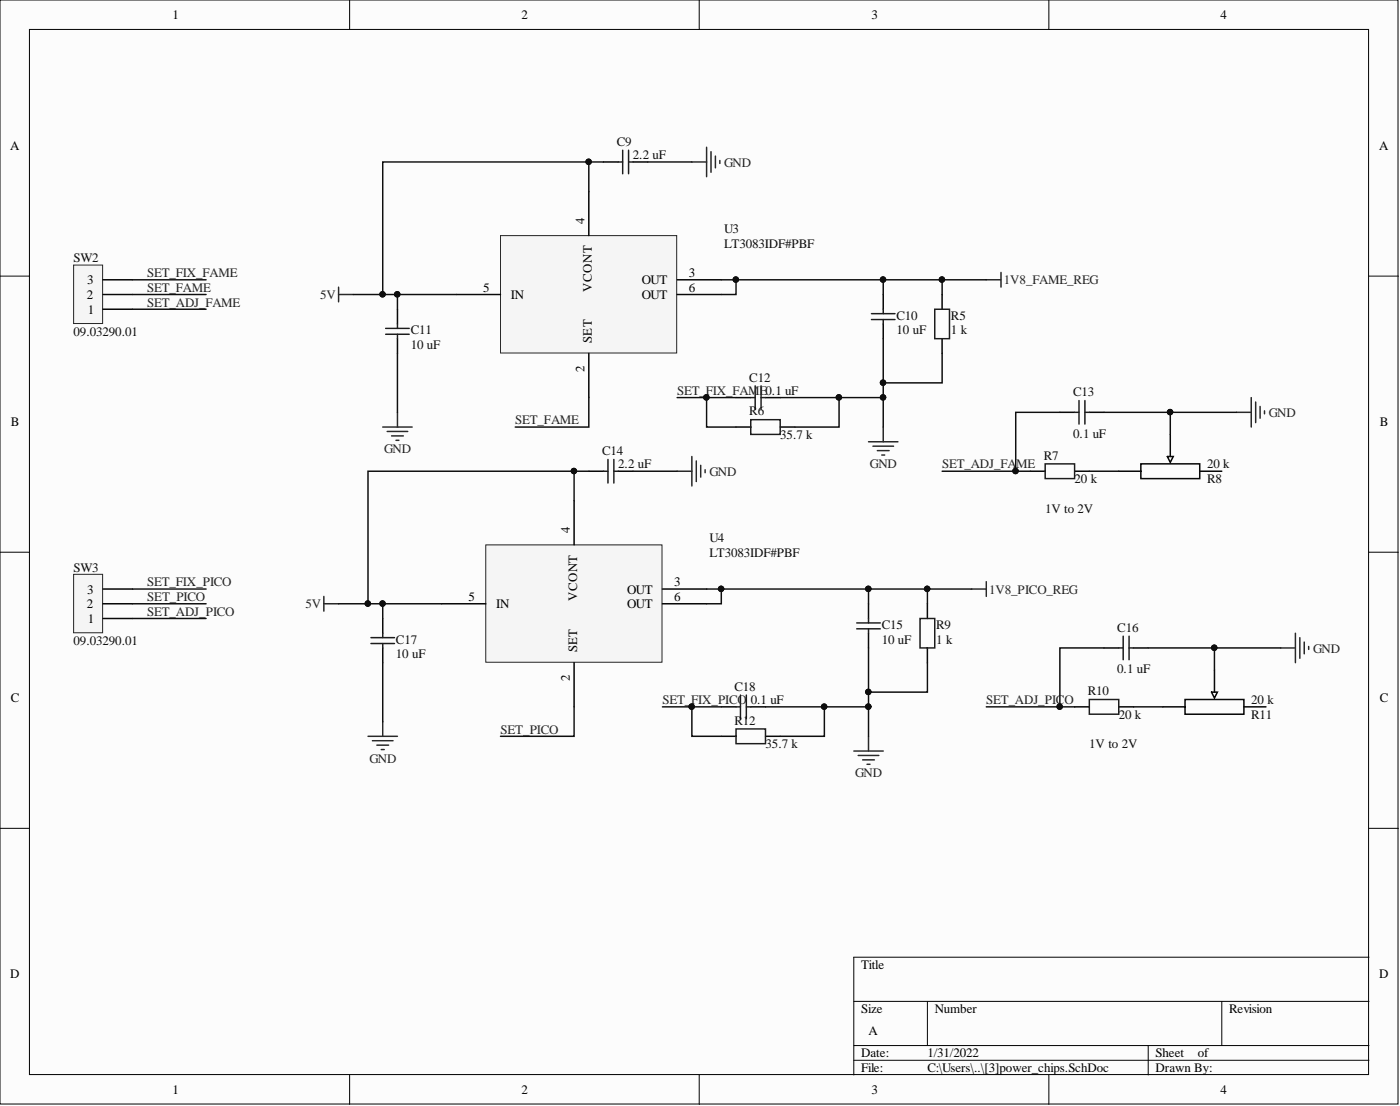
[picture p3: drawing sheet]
<svg xmlns="http://www.w3.org/2000/svg" width="241mm" height="190mm" viewBox="0 0 241 190" stroke-linecap="round" stroke-linejoin="round" font-family="sans-serif">
<g fill="#fcfcfc" stroke="#000" stroke-width=".17">
<path d="M0 0h241v190.2h-241z"/>
<path d="M5.1 5.1h230.8v180h-230.8z"/>
</g>
<g fill="none" stroke="#000" stroke-width=".17">
<path d="M60.3 0v5.1M120.5 0v5.1M180.8 0v5.1M0 47.6h5.1M236 47.6h5M0 95.1h5.1M236 95.1h5M0 142.7h5.1M236 142.7h5M147.2 172.5h88.8M159.8 172.5v7.6M210.6 172.5v7.6"/>
<path d="M236 164.9h-88.8v20.3M60.3 185.2v5M120.5 185.2v5M147.2 180.1h88.8M147.2 182.6h88.8M180.8 185.2v5M197.9 180.1v5.1"/>
</g>
<g fill="none" stroke="#000" stroke-width=".25">
<path d="M104 27.9h2.6M109.1 27.9h2.5M68.5 53.3v2.5M68.5 58.3v2.6M152.2 50.7v2.6M152.2 55.8v2.5M162.4 50.7v2.6M162.4 58.3v2.6M126.9 68.5h2.5M126.9 73.6h2.5M131.9 68.5h2.6M134.5 73.6h2.5"/>
<path d="M182.7 71h2.5M187.8 71h2.5M196.6 79.9h10.2v2.5h-10.2zM201.2 78.6h1l-.5 1zM201.7 74.8v3.8M177.6 81.2h2.5M185.2 81.2h2.6M192.8 81.2h3.8M206.8 81.2h3.8"/>
</g>
<g fill="none" stroke="#1c1c1c" stroke-width=".25">
<path d="M106.6 27.9h.7M107.3 25.9v4M108.3 25.9v4M108.3 27.9h.8M66.5 56.6h4M66.5 57.6h4M68.5 55.8v.8M68.5 57.6v.7M150.2 54h4.1M150.2 55h4.1M152.2 53.3v.7M152.2 55v.8"/>
<path d="M161.1 53.3h2.5v5h-2.5zM129.4 72.3h5.1v2.5h-5.1zM129.4 68.5h.8M130.2 66.5v4M131.2 66.5v4M131.2 68.5h.7M180.1 79.9h5.1v2.5h-5.1zM185.2 71h.8M186 69v4M187 69v4M187 71h.8"/>
</g>
<g fill="none" stroke="#262626" stroke-width=".25">
<path d="M119.2 27.9h2.6M121.8 25.4v5M122.5 26.1v3.6M123.3 26.9v2M124.1 27.6v.6M58.4 49.5v2.5M58.4 50.7h2.5M170 48.2h2.5M172.5 46.9v2.6M66 73.6h5M66.7 74.3h3.6M67.5 75.1h2"/>
<path d="M68.3 75.8h.5M68.5 71v2.6M149.7 76.1h5.1M150.5 76.9h3.5M151.2 77.6h2M152 78.4h.5M152.2 73.6v2.5M213.1 71h2.6M215.7 68.5v5.1M216.4 69.2v3.6M217.2 70v2M217.9 70.8v.5"/>
<path d="M167.5 101.5h2.5M170 100.2v2.5"/>
</g>
<path d="M12.7 45.7h5v10h-5z" fill="#f5f5f5" stroke="#262626" stroke-width=".17"/>
<g fill="none" stroke="#000" stroke-width=".25">
<path d="M17.8 53.3h5M17.8 50.7h5M17.8 48.2h5M101.5 81.2h2.5M106.6 81.2h2.5M66 106.5v2.6M66 111.6v2.5M149.7 104v2.5M149.7 109.1v2.5M159.8 104v2.5M159.8 111.6v2.5M190.3 111.6h2.5"/>
<path d="M195.4 111.6h2.5M208.8 119.2h1l-.5 1zM209.3 115.4v3.8M124.3 121.8h2.6M124.3 126.8h2.6M129.4 121.8h2.5M131.9 126.8h2.6M185.2 121.8h2.6M192.8 121.8h2.6M200.4 121.8h3.8M204.2 120.5h10.2v2.5h-10.2zM214.4 121.8h3.8"/>
</g>
<g fill="none" stroke="#1c1c1c" stroke-width=".25">
<path d="M104.8 79.1v4.1M105.8 79.1v4.1M104 81.2h.8M105.8 81.2h.8M63.9 109.8h4.1M63.9 110.8h4.1M66 109.1v.7M66 110.8v.8M127.6 119.7v4.1M128.6 119.7v4.1M147.7 107.3h4M147.7 108.3h4"/>
<path d="M149.7 106.5v.8M149.7 108.3v.8M158.6 106.5h2.5v5.1h-2.5zM192.8 111.6h.8M193.6 109.6v4M194.6 109.6v4M194.6 111.6h.8M126.9 125.6h5v2.5h-5zM126.9 121.8h.7M128.6 121.8h.8M187.8 120.5h5v2.5h-5z"/>
</g>
<g fill="none" stroke="#262626" stroke-width=".25">
<path d="M55.8 102.7v2.6M55.8 104h2.6M220.7 111.6h2.6M223.3 109.1v5M224 109.8v3.6M224.8 110.6v2M225.6 111.4v.5M63.4 126.8h5.1M64.2 127.6h3.5M65 128.3h2M65.7 129.1h.5M66 124.3v2.5"/>
<path d="M147.2 129.4h5M147.9 130.1h3.6M148.7 130.9h2M149.4 131.6h.5M149.7 126.8v2.6"/>
</g>
<path d="M12.7 98.9h5v10.1h-5z" fill="#f5f5f5" stroke="#262626" stroke-width=".17"/>
<path d="M17.8 106.5h5M17.8 104h5M17.8 101.5h5" fill="none" stroke="#000" stroke-width=".25"/>
<path d="M119.2 78.6v5.1M120 79.4v3.5M116.7 81.2h2.5M120.8 80.2v2M121.5 80.9v.5" fill="none" stroke="#262626" stroke-width=".25"/>
<path d="M86.3 40.6h30.3v20.2h-30.3z" fill="#f5f5f5" stroke="#262626" stroke-width=".17"/>
<path d="M101.5 33v7.6M78.7 50.7h7.6M116.7 48.2h7.6M116.7 50.7h7.6M101.5 60.9v7.6" fill="none" stroke="#000" stroke-width=".25"/>
<path d="M83.7 93.8h30.4v20.3h-30.4z" fill="#f5f5f5" stroke="#262626" stroke-width=".17"/>
<path d="M99 86.2v7.6M76.1 104h7.6M99 114.1v7.7M114.2 101.5h7.6M114.2 104h7.6" fill="none" stroke="#000" stroke-width=".25"/>
<g fill="none" stroke="#0e0e0e" stroke-width=".25">
<path d="M101.5 27.9h-35.5v22.8M104 27.9h-2.5v5.1M111.6 27.9h7.6M22.8 48.2h12.7M22.8 50.7h12.7M22.8 53.3h12.7M60.9 50.7h17.8M68.5 50.7v2.6M124.3 48.2h45.7M126.9 48.2v2.5h-2.6M152.2 58.3v15.3M152.2 48.2v2.5"/>
<path d="M162.4 48.2v2.5M68.5 60.9v10.1M101.5 68.5v5.1h-12.7M116.7 68.5h5.1M126.9 68.5h-5.1v5.1h5.1M134.5 68.5h10.1M152.2 68.5h-7.6v5.1h-7.6M162.4 60.9v5h-10.2M182.7 71h-7.6v10.2M190.3 71h11.4M213.1 71h-11.4v3.8M99 81.2h-35.6v22.8"/>
<path d="M101.5 81.2h-2.5v5M109.1 81.2h7.6M162.4 81.2h15.2M187.8 81.2h5M22.8 101.5h12.7M22.8 104h12.7M22.8 106.5h12.7M58.4 104h17.7M66 104v2.5M66 114.1v10.2M121.8 101.5h45.7M124.3 101.5v2.5h-2.5"/>
<path d="M149.7 111.6v15.2M149.7 101.5v2.5M159.8 114.1v5.1h-10.1M159.8 101.5v2.5M190.3 111.6h-7.6v10.2M197.9 111.6h11.4M220.7 111.6h-11.4v3.8M99 121.8v5h-12.7M114.2 121.8h5M124.3 121.8h-5.1v5h5.1M131.9 121.8h10.2M149.7 121.8h-7.6v5h-7.6"/>
<path d="M170 121.8h15.2M195.4 121.8h5"/>
</g>
<g fill="#0e0e0e" stroke="#0e0e0e" stroke-width=".17">
<circle cx="68.5" cy="50.7" r=".47"/>
<circle cx="65.9" cy="50.7" r=".47"/>
<circle cx="126.8" cy="48.2" r=".47"/>
<circle cx="152.2" cy="48.2" r=".47"/>
<circle cx="162.3" cy="48.2" r=".47"/>
<circle cx="101.5" cy="27.9" r=".47"/>
<circle cx="152.2" cy="65.9" r=".47"/>
<circle cx="152.2" cy="68.4" r=".47"/>
<circle cx="144.6" cy="68.4" r=".47"/>
<circle cx="121.7" cy="68.4" r=".47"/>
<circle cx="201.7" cy="71" r=".47"/>
<circle cx="175" cy="81.1" r=".47"/>
<circle cx="65.9" cy="104" r=".47"/>
<circle cx="63.4" cy="104" r=".47"/>
<circle cx="124.3" cy="101.4" r=".47"/>
<circle cx="149.7" cy="101.4" r=".47"/>
<circle cx="159.8" cy="101.4" r=".47"/>
<circle cx="98.9" cy="81.1" r=".47"/>
<circle cx="149.7" cy="119.2" r=".47"/>
<circle cx="149.7" cy="121.7" r=".47"/>
<circle cx="142" cy="121.7" r=".47"/>
<circle cx="119.2" cy="121.7" r=".47"/>
<circle cx="209.3" cy="111.6" r=".47"/>
<circle cx="182.6" cy="121.7" r=".47"/>
</g>
<g font-size="2.2">
<text x="29.7" y="3.3">1</text>
<text x="89.9" y="3.3">2</text>
<text x="150.2" y="3.3">3</text>
<text x="210.4" y="3.3">4</text>
<text x="1.8" y="25.8">A</text>
<text x="237.7" y="25.8">A</text>
<text x="100.7" y="38.6" transform="rotate(-90 100.7 38.6)">4</text>
<text x="118.7" y="47.7">3</text>
<text x="15" y="51.5">2</text>
<text x="15" y="49">3</text>
<text x="83.3" y="50.3">5</text>
<text x="88" y="51.5">IN</text>
<text x="102" y="50.2" transform="rotate(-90 102 50.2)">VCONT</text>
<text x="110.6" y="49">OUT</text>
<text x="110.6" y="51.5">OUT</text>
<text x="118.7" y="50.3">6</text>
<text x="15.1" y="54.1">1</text>
<text x="102" y="59.1" transform="rotate(-90 102 59.1)">SET</text>
<text x="100.7" y="64" transform="rotate(-90 100.7 64)">2</text>
<text x="1.9" y="73.3">B</text>
<text x="237.8" y="73.3">B</text>
<text x="98.2" y="91.8" transform="rotate(-90 98.2 91.8)">4</text>
<text x="116.2" y="101">3</text>
<text x="15" y="104.8">2</text>
<text x="15" y="102.3">3</text>
<text x="15.1" y="107.3">1</text>
<text x="80.8" y="103.5">5</text>
<text x="85.5" y="104.8">IN</text>
<text x="99.5" y="103.5" transform="rotate(-90 99.5 103.5)">VCONT</text>
<text x="108.1" y="102.3">OUT</text>
<text x="108.1" y="104.8">OUT</text>
<text x="116.2" y="103.5">6</text>
<text x="99.5" y="112.4" transform="rotate(-90 99.5 112.4)">SET</text>
<text x="98.2" y="117.3" transform="rotate(-90 98.2 117.3)">2</text>
<text x="1.9" y="120.9">C</text>
<text x="237.8" y="120.9">C</text>
<text x="148.4" y="166.9">Title</text>
<text x="1.8" y="168.4">D</text>
<text x="237.7" y="168.4">D</text>
<text x="148.4" y="174.5">Size</text>
<text x="149.7" y="178.3">A</text>
<text x="161.1" y="174.5">Number</text>
<text x="211.9" y="174.5">Revision</text>
<text x="148.4" y="182.1">Date:</text>
<text x="148.4" y="184.6">File:</text>
<text x="159.8" y="182.1">1/31/2022</text>
<text x="159.8" y="184.6">C:\Users\..\[3]power_chips.SchDoc</text>
<text x="199.2" y="182.1">Sheet</text>
<text x="199.2" y="184.6">Drawn By:</text>
<text x="206.5" y="182.1">of</text>
<text x="29.7" y="188.5">1</text>
<text x="89.9" y="188.5">2</text>
<text x="150.2" y="188.5">3</text>
<text x="210.4" y="188.5">4</text>
</g>
<g font-size="2.2" fill="#0e0e0e">
<text x="106.3" y="25.1">C9</text>
<text x="109.1" y="27.4">2.2 uF</text>
<text x="124.8" y="40.1">U3</text>
<text x="12.7" y="45.2">SW2</text>
<text x="124.8" y="42.6">LT3083IDF#PBF</text>
<text x="12.7" y="57.9">09.03290.01</text>
<text x="70.8" y="57.6">C11</text>
<text x="154.5" y="57.6">10 uF</text>
<text x="154.5" y="55.1">C10</text>
<text x="163.9" y="57.6">1 k</text>
<text x="163.9" y="55.1">R5</text>
<text x="70.8" y="60.1">10 uF</text>
<text x="129.1" y="65.7">C12</text>
<text x="129.1" y="71.6">R6</text>
<text x="185" y="68.3">C13</text>
<text x="134.5" y="75.6">35.7 k</text>
<text x="185" y="75.4">0.1 uF</text>
<text x="103.8" y="78.4">C14</text>
<text x="106.6" y="80.7">2.2 uF</text>
<text x="179.9" y="79.2">R7</text>
<text x="185.2" y="83.2">20 k</text>
<text x="208.1" y="80.7">20 k</text>
<text x="208.1" y="83.2">R8</text>
<text x="180.1" y="88.3">1V to 2V</text>
<text x="122.3" y="93.4">U4</text>
<text x="122.3" y="95.9">LT3083IDF#PBF</text>
<text x="12.7" y="98.5">SW3</text>
<text x="12.7" y="111.1">09.03290.01</text>
<text x="68.3" y="113.4">10 uF</text>
<text x="68.3" y="110.9">C17</text>
<text x="152" y="110.9">10 uF</text>
<text x="152" y="108.3">C15</text>
<text x="161.4" y="110.9">1 k</text>
<text x="161.4" y="108.3">R9</text>
<text x="192.6" y="108.9">C16</text>
<text x="126.6" y="119">C18</text>
<text x="187.5" y="119.8">R10</text>
<text x="192.6" y="116">0.1 uF</text>
<text x="126.6" y="124.8">R12</text>
<text x="129.4" y="121.3">0.1 uF</text>
<text x="192.8" y="123.8">20 k</text>
<text x="215.7" y="121.3">20 k</text>
<text x="215.7" y="123.8">R11</text>
<text x="131.9" y="128.9">35.7 k</text>
<text x="187.8" y="128.9">1V to 2V</text>
</g>
<g font-size="2.2" fill="#262626">
<text x="124.8" y="28.7">GND</text>
<text x="25.4" y="47.7">SET_FIX_FAME</text>
<text x="25.4" y="50.3">SET_FAME</text>
<text x="25.4" y="52.8">SET_ADJ_FAME</text>
<text x="55.2" y="51.5">5V</text>
<text x="173" y="49">1V8_FAME_REG</text>
<text x="116.7" y="68">SET_FIX_FAME0.1 uF</text>
<text x="218.7" y="71.8">GND</text>
<text x="88.8" y="73.1">SET_FAME</text>
<text x="66.2" y="78.1">GND</text>
<text x="122.3" y="82">GND</text>
<text x="149.9" y="80.6">GND</text>
<text x="162.4" y="80.7">SET_ADJ_FA</text>
<text x="175.1" y="80.7">ME</text>
<text x="25.4" y="101">SET_FIX_PICO</text>
<text x="25.4" y="103.5">SET_PICO</text>
<text x="25.4" y="106.1">SET_ADJ_PICO</text>
<text x="52.7" y="104.8">5V</text>
<text x="170.5" y="102.3">1V8_PICO_REG</text>
<text x="226.3" y="112.4">GND</text>
<text x="114.2" y="121.3">SET_FIX_PICO</text>
<text x="170" y="121.3">SET_ADJ_PICO</text>
<text x="63.7" y="131.3">GND</text>
<text x="86.3" y="126.4">SET_PICO</text>
<text x="147.4" y="133.9">GND</text>
</g>
</svg>
